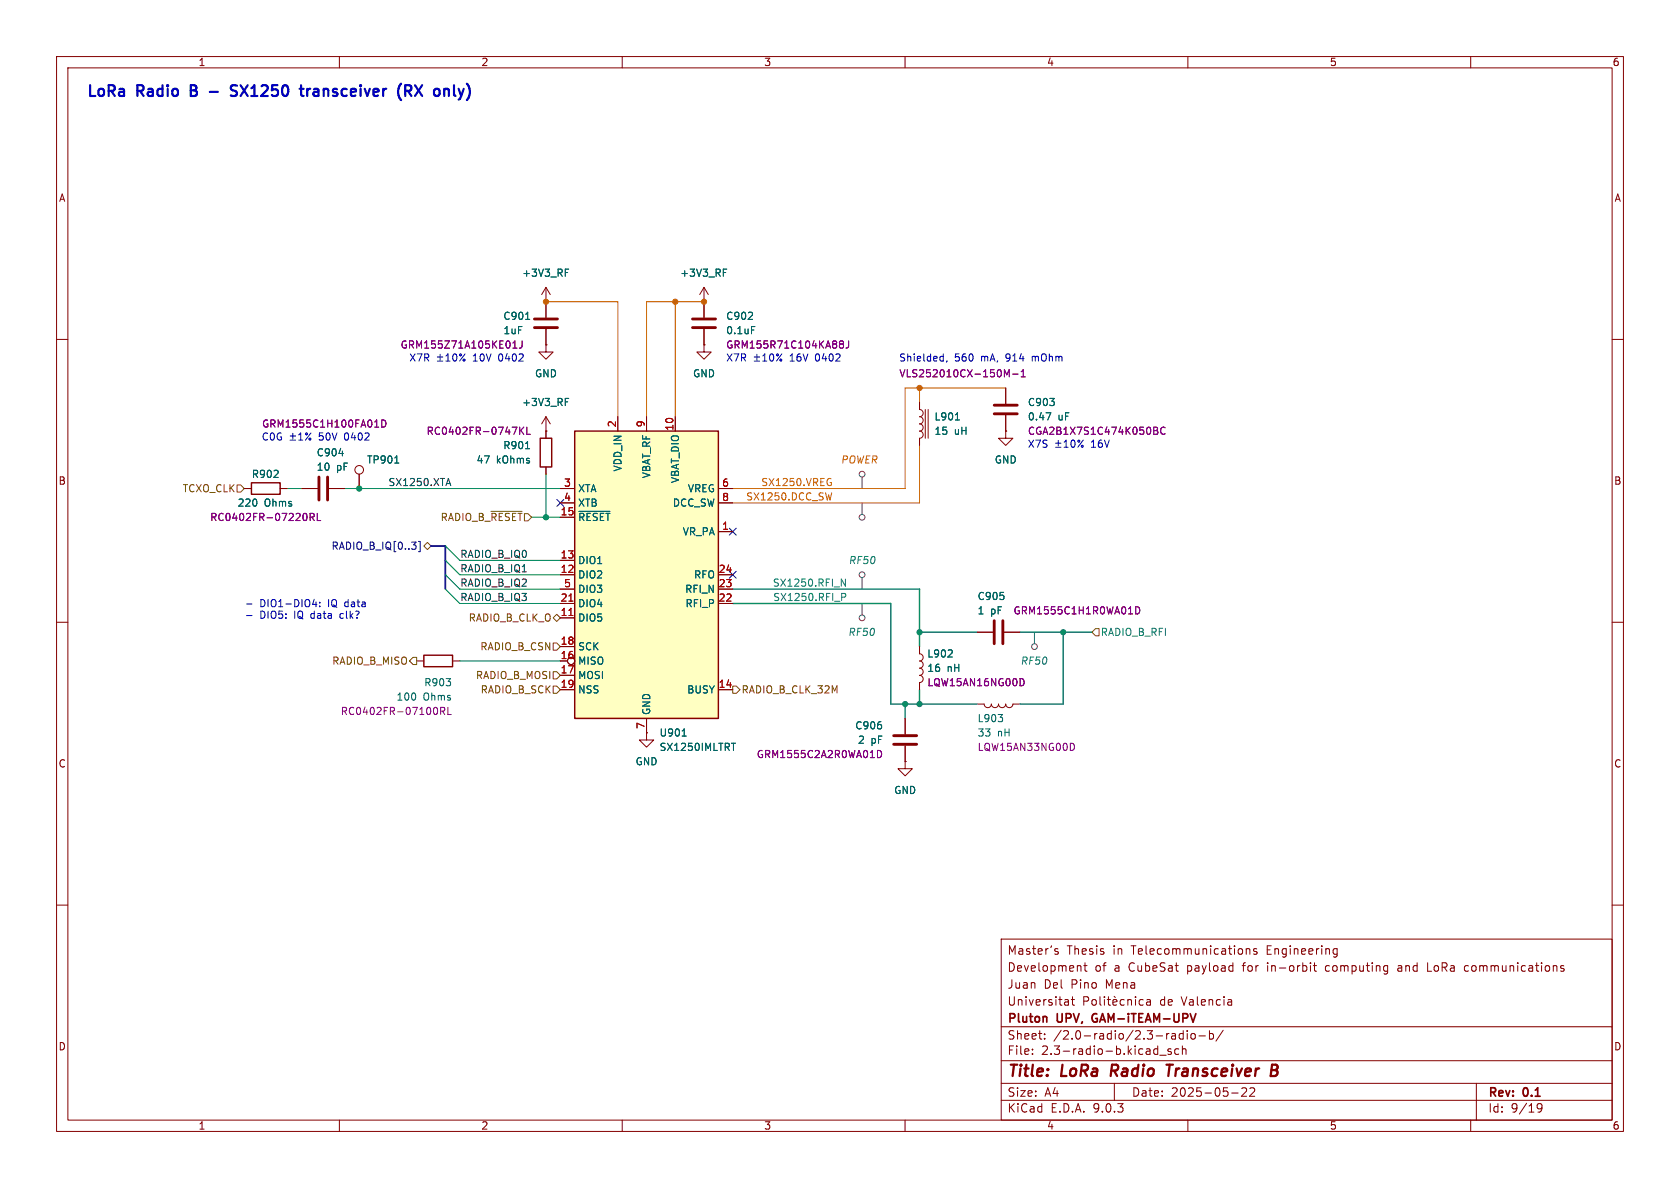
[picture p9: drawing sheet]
(kicad_sch
 (version 20250114)
 (generator "eeschema")
 (generator_version "9.0")
 (paper "A4")
 (title_block
  (title "LoRa Radio Transceiver B")
  (date "2025-05-22")
  (rev "0.1")
  (company "Pluton UPV, GAM-iTEAM-UPV")
  (comment 1 "Universitat Politècnica de Valencia")
  (comment 2 "Juan Del Pino Mena")
  (comment 3 "Development of a CubeSat payload for in-orbit computing and LoRa communications")
  (comment 4 "Master’s Thesis in Telecommunications Engineering"))
 (lib_symbols
  (symbol "Connector:TestPoint"
   (pin_numbers (hide yes))
   (pin_names
    (offset 0.762) (hide yes)) (exclude_from_sim no) (in_bom yes) (on_board yes)
   (property "Reference" "TP" (at 0 6.858 0) (effects (font (size 1.27 1.27))))
   (property "Value" "TestPoint" (at 0 5.08 0) (effects (font (size 1.27 1.27))))
   (property "Footprint" "" (at 5.08 0 0) (effects (font (size 1.27 1.27)) (hide yes)))
   (property "Datasheet" "~" (at 5.08 0 0) (effects (font (size 1.27 1.27)) (hide yes)))
   (property "Description" "test point" (at 0 0 0) (effects (font (size 1.27 1.27)) (hide yes)))
   (symbol "TestPoint_0_1"
    (circle (center 0 3.302) (radius 0.762) (stroke (width 0) (type default)) (fill (type none))))
   (symbol "TestPoint_1_1"
    (pin passive line (at 0 0 90) (length 2.54) (name "1" (effects (font (size 1.27 1.27)))) (number "1" (effects (font (size 1.27 1.27))))))
   (embedded_fonts no))
  (symbol "Device:C"
   (pin_numbers (hide yes))
   (pin_names
    (offset 0.254)) (exclude_from_sim no) (in_bom yes) (on_board yes)
   (property "Reference" "C" (at 0.635 2.54 0) (effects (font (size 1.27 1.27)) (justify left)))
   (property "Value" "C" (at 0.635 -2.54 0) (effects (font (size 1.27 1.27)) (justify left)))
   (property "Footprint" "" (at 0.9652 -3.81 0) (effects (font (size 1.27 1.27)) (hide yes)))
   (property "Datasheet" "~" (at 0 0 0) (effects (font (size 1.27 1.27)) (hide yes)))
   (property "Description" "Unpolarized capacitor" (at 0 0 0) (effects (font (size 1.27 1.27)) (hide yes)))
   (symbol "C_0_1"
    (polyline (pts (xy -2.032 0.762) (xy 2.032 0.762)) (stroke (width 0.508) (type default)) (fill (type none)))
    (polyline (pts (xy -2.032 -0.762) (xy 2.032 -0.762)) (stroke (width 0.508) (type default)) (fill (type none))))
   (symbol "C_1_1"
    (pin passive line (at 0 3.81 270) (length 2.794) (name "~" (effects (font (size 1.27 1.27)))) (number "1" (effects (font (size 1.27 1.27)))))
    (pin passive line (at 0 -3.81 90) (length 2.794) (name "~" (effects (font (size 1.27 1.27)))) (number "2" (effects (font (size 1.27 1.27))))))
   (embedded_fonts no))
  (symbol "Device:L"
   (pin_numbers (hide yes))
   (pin_names
    (offset 1.016) (hide yes)) (exclude_from_sim no) (in_bom yes) (on_board yes)
   (property "Reference" "L" (at -1.27 0 90) (effects (font (size 1.27 1.27))))
   (property "Value" "L" (at 1.905 0 90) (effects (font (size 1.27 1.27))))
   (property "Footprint" "" (at 0 0 0) (effects (font (size 1.27 1.27)) (hide yes)))
   (property "Datasheet" "~" (at 0 0 0) (effects (font (size 1.27 1.27)) (hide yes)))
   (property "Description" "Inductor" (at 0 0 0) (effects (font (size 1.27 1.27)) (hide yes)))
   (symbol "L_0_1"
    (arc (start 0 2.54) (mid 0.6323 1.905) (end 0 1.27) (stroke (width 0) (type default)) (fill (type none)))
    (arc (start 0 1.27) (mid 0.6323 0.635) (end 0 0) (stroke (width 0) (type default)) (fill (type none)))
    (arc (start 0 0) (mid 0.6323 -0.635) (end 0 -1.27) (stroke (width 0) (type default)) (fill (type none)))
    (arc (start 0 -1.27) (mid 0.6323 -1.905) (end 0 -2.54) (stroke (width 0) (type default)) (fill (type none))))
   (symbol "L_1_1"
    (pin passive line (at 0 3.81 270) (length 1.27) (name "1" (effects (font (size 1.27 1.27)))) (number "1" (effects (font (size 1.27 1.27)))))
    (pin passive line (at 0 -3.81 90) (length 1.27) (name "2" (effects (font (size 1.27 1.27)))) (number "2" (effects (font (size 1.27 1.27))))))
   (embedded_fonts no))
  (symbol "Device:L_Iron"
   (pin_numbers (hide yes))
   (pin_names
    (offset 1.016) (hide yes)) (exclude_from_sim no) (in_bom yes) (on_board yes)
   (property "Reference" "L" (at -1.27 0 90) (effects (font (size 1.27 1.27))))
   (property "Value" "L_Iron" (at 2.794 0 90) (effects (font (size 1.27 1.27))))
   (property "Footprint" "" (at 0 0 0) (effects (font (size 1.27 1.27)) (hide yes)))
   (property "Datasheet" "~" (at 0 0 0) (effects (font (size 1.27 1.27)) (hide yes)))
   (property "Description" "Inductor with iron core" (at 0 0 0) (effects (font (size 1.27 1.27)) (hide yes)))
   (symbol "L_Iron_0_1"
    (arc (start 0 2.54) (mid 0.6323 1.905) (end 0 1.27) (stroke (width 0) (type default)) (fill (type none)))
    (arc (start 0 1.27) (mid 0.6323 0.635) (end 0 0) (stroke (width 0) (type default)) (fill (type none)))
    (arc (start 0 0) (mid 0.6323 -0.635) (end 0 -1.27) (stroke (width 0) (type default)) (fill (type none)))
    (arc (start 0 -1.27) (mid 0.6323 -1.905) (end 0 -2.54) (stroke (width 0) (type default)) (fill (type none)))
    (polyline (pts (xy 1.016 2.54) (xy 1.016 -2.54)) (stroke (width 0) (type default)) (fill (type none)))
    (polyline (pts (xy 1.524 -2.54) (xy 1.524 2.54)) (stroke (width 0) (type default)) (fill (type none))))
   (symbol "L_Iron_1_1"
    (pin passive line (at 0 3.81 270) (length 1.27) (name "1" (effects (font (size 1.27 1.27)))) (number "1" (effects (font (size 1.27 1.27)))))
    (pin passive line (at 0 -3.81 90) (length 1.27) (name "2" (effects (font (size 1.27 1.27)))) (number "2" (effects (font (size 1.27 1.27))))))
   (embedded_fonts no))
  (symbol "Device:R"
   (pin_numbers (hide yes))
   (pin_names
    (offset 0)) (exclude_from_sim no) (in_bom yes) (on_board yes)
   (property "Reference" "R" (at 2.032 0 90) (effects (font (size 1.27 1.27))))
   (property "Value" "R" (at 0 0 90) (effects (font (size 1.27 1.27))))
   (property "Footprint" "" (at -1.778 0 90) (effects (font (size 1.27 1.27)) (hide yes)))
   (property "Datasheet" "~" (at 0 0 0) (effects (font (size 1.27 1.27)) (hide yes)))
   (property "Description" "Resistor" (at 0 0 0) (effects (font (size 1.27 1.27)) (hide yes)))
   (symbol "R_0_1"
    (rectangle (start -1.016 -2.54) (end 1.016 2.54) (stroke (width 0.254) (type default)) (fill (type none))))
   (symbol "R_1_1"
    (pin passive line (at 0 3.81 270) (length 1.27) (name "~" (effects (font (size 1.27 1.27)))) (number "1" (effects (font (size 1.27 1.27)))))
    (pin passive line (at 0 -3.81 90) (length 1.27) (name "~" (effects (font (size 1.27 1.27)))) (number "2" (effects (font (size 1.27 1.27))))))
   (embedded_fonts no))
  (symbol "RF_Modems_LoRa:SX1250IMLTRT" (exclude_from_sim no) (in_bom yes) (on_board yes)
   (property "Reference" "U" (at 13.97 24.13 0) (effects (font (size 1.27 1.27)) (justify left)))
   (property "Value" "SX1250IMLTRT" (at 13.97 21.59 0) (effects (font (size 1.27 1.27)) (justify left)))
   (property "Footprint" "Package_DFN_QFN:QFN-24-1EP_4x4mm_P0.5mm_EP2.6x2.6mm_ThermalVias" (at 0 0 0) (effects (font (size 1.27 1.27)) (hide yes)))
   (property "Datasheet" "https://semtech.my.salesforce.com/sfc/p/E0000000JelG/a/2R000000HTAF/wqCYqYPC0Z5rgGvER7_RtmlGeQhc31idv6bvSW4c_FQ" (at 0 0 0) (effects (font (size 1.27 1.27)) (hide yes)))
   (property "Description" "Multi-band, Sub-GHz, RF Front End, LoRa modem" (at 0 0 0) (effects (font (size 1.27 1.27)) (hide yes)))
   (property "PartNumber" "SX1250IMLTRT" (at 0 0 0) (effects (font (size 1.27 1.27))))
   (symbol "SX1250IMLTRT_0_1"
    (rectangle (start -12.7 25.4) (end 12.7 -25.4) (stroke (width 0.254) (type default)) (fill (type background))))
   (symbol "SX1250IMLTRT_1_1"
    (pin bidirectional line (at -15.24 15.24 0) (length 2.54) (name "XTA" (effects (font (size 1.27 1.27)))) (number "3" (effects (font (size 1.27 1.27)))))
    (pin bidirectional line (at -15.24 12.7 0) (length 2.54) (name "XTB" (effects (font (size 1.27 1.27)))) (number "4" (effects (font (size 1.27 1.27)))))
    (pin input line (at -15.24 10.16 0) (length 2.54) (name "~{RESET}" (effects (font (size 1.27 1.27)))) (number "15" (effects (font (size 1.27 1.27)))))
    (pin bidirectional line (at -15.24 2.54 0) (length 2.54) (name "DIO1" (effects (font (size 1.27 1.27)))) (number "13" (effects (font (size 1.27 1.27)))))
    (pin bidirectional line (at -15.24 0 0) (length 2.54) (name "DIO2" (effects (font (size 1.27 1.27)))) (number "12" (effects (font (size 1.27 1.27)))))
    (pin bidirectional line (at -15.24 -2.54 0) (length 2.54) (name "DIO3" (effects (font (size 1.27 1.27)))) (number "5" (effects (font (size 1.27 1.27)))))
    (pin bidirectional line (at -15.24 -5.08 0) (length 2.54) (name "DIO4" (effects (font (size 1.27 1.27)))) (number "21" (effects (font (size 1.27 1.27)))))
    (pin bidirectional line (at -15.24 -7.62 0) (length 2.54) (name "DIO5" (effects (font (size 1.27 1.27)))) (number "11" (effects (font (size 1.27 1.27)))))
    (pin input line (at -15.24 -12.7 0) (length 2.54) (name "SCK" (effects (font (size 1.27 1.27)))) (number "18" (effects (font (size 1.27 1.27)))))
    (pin tri_state inverted (at -15.24 -15.24 0) (length 2.54) (name "MISO" (effects (font (size 1.27 1.27)))) (number "16" (effects (font (size 1.27 1.27)))))
    (pin input line (at -15.24 -17.78 0) (length 2.54) (name "MOSI" (effects (font (size 1.27 1.27)))) (number "17" (effects (font (size 1.27 1.27)))))
    (pin input line (at -15.24 -20.32 0) (length 2.54) (name "NSS" (effects (font (size 1.27 1.27)))) (number "19" (effects (font (size 1.27 1.27)))))
    (pin power_in line (at -5.08 27.94 270) (length 2.54) (name "VDD_IN" (effects (font (size 1.27 1.27)))) (number "2" (effects (font (size 1.27 1.27)))))
    (pin power_in line (at 0 27.94 270) (length 2.54) (name "VBAT_RF" (effects (font (size 1.27 1.27)))) (number "9" (effects (font (size 1.27 1.27)))))
    (pin passive line (at 0 -27.94 90) (length 2.54) (hide yes) (name "GND" (effects (font (size 1.27 1.27)))) (number "20" (effects (font (size 1.27 1.27)))))
    (pin passive line (at 0 -27.94 90) (length 2.54) (hide yes) (name "GND" (effects (font (size 1.27 1.27)))) (number "25" (effects (font (size 1.27 1.27)))))
    (pin passive line (at 0 -27.94 90) (length 2.54) (name "GND" (effects (font (size 1.27 1.27)))) (number "7" (effects (font (size 1.27 1.27)))))
    (pin power_in line (at 5.08 27.94 270) (length 2.54) (name "VBAT_DIO" (effects (font (size 1.27 1.27)))) (number "10" (effects (font (size 1.27 1.27)))))
    (pin power_out line (at 15.24 15.24 180) (length 2.54) (name "VREG" (effects (font (size 1.27 1.27)))) (number "6" (effects (font (size 1.27 1.27)))))
    (pin power_out line (at 15.24 12.7 180) (length 2.54) (name "DCC_SW" (effects (font (size 1.27 1.27)))) (number "8" (effects (font (size 1.27 1.27)))))
    (pin power_out line (at 15.24 7.62 180) (length 2.54) (name "VR_PA" (effects (font (size 1.27 1.27)))) (number "1" (effects (font (size 1.27 1.27)))))
    (pin output line (at 15.24 0 180) (length 2.54) (name "RFO" (effects (font (size 1.27 1.27)))) (number "24" (effects (font (size 1.27 1.27)))))
    (pin input line (at 15.24 -2.54 180) (length 2.54) (name "RFI_N" (effects (font (size 1.27 1.27)))) (number "23" (effects (font (size 1.27 1.27)))))
    (pin input line (at 15.24 -5.08 180) (length 2.54) (name "RFI_P" (effects (font (size 1.27 1.27)))) (number "22" (effects (font (size 1.27 1.27)))))
    (pin output line (at 15.24 -20.32 180) (length 2.54) (name "BUSY" (effects (font (size 1.27 1.27)))) (number "14" (effects (font (size 1.27 1.27))))))
   (embedded_fonts no))
  (symbol "power:+3.3V"
   (power)
   (pin_numbers (hide yes))
   (pin_names
    (offset 0) (hide yes)) (exclude_from_sim no) (in_bom yes) (on_board yes)
   (property "Reference" "#PWR" (at 0 -3.81 0) (effects (font (size 1.27 1.27)) (hide yes)))
   (property "Value" "+3.3V" (at 0 3.556 0) (effects (font (size 1.27 1.27))))
   (property "Footprint" "" (at 0 0 0) (effects (font (size 1.27 1.27)) (hide yes)))
   (property "Datasheet" "" (at 0 0 0) (effects (font (size 1.27 1.27)) (hide yes)))
   (property "Description" "Power symbol creates a global label with name \"+3.3V\"" (at 0 0 0) (effects (font (size 1.27 1.27)) (hide yes)))
   (symbol "+3.3V_0_1"
    (polyline (pts (xy -0.762 1.27) (xy 0 2.54)) (stroke (width 0) (type default)) (fill (type none)))
    (polyline (pts (xy 0 2.54) (xy 0.762 1.27)) (stroke (width 0) (type default)) (fill (type none)))
    (polyline (pts (xy 0 0) (xy 0 2.54)) (stroke (width 0) (type default)) (fill (type none))))
   (symbol "+3.3V_1_1"
    (pin power_in line (at 0 0 90) (length 0) (name "~" (effects (font (size 1.27 1.27)))) (number "1" (effects (font (size 1.27 1.27))))))
   (embedded_fonts no))
  (symbol "power:GND"
   (power)
   (pin_numbers (hide yes))
   (pin_names
    (offset 0) (hide yes)) (exclude_from_sim no) (in_bom yes) (on_board yes)
   (property "Reference" "#PWR" (at 0 -6.35 0) (effects (font (size 1.27 1.27)) (hide yes)))
   (property "Value" "GND" (at 0 -3.81 0) (effects (font (size 1.27 1.27))))
   (property "Footprint" "" (at 0 0 0) (effects (font (size 1.27 1.27)) (hide yes)))
   (property "Datasheet" "" (at 0 0 0) (effects (font (size 1.27 1.27)) (hide yes)))
   (property "Description" "Power symbol creates a global label with name \"GND\" , ground" (at 0 0 0) (effects (font (size 1.27 1.27)) (hide yes)))
   (symbol "GND_0_1"
    (polyline (pts (xy 0 0) (xy 0 -1.27) (xy 1.27 -1.27) (xy 0 -2.54) (xy -1.27 -1.27) (xy 0 -1.27)) (stroke (width 0) (type default)) (fill (type none))))
   (symbol "GND_1_1"
    (pin power_in line (at 0 0 270) (length 0) (name "~" (effects (font (size 1.27 1.27)))) (number "1" (effects (font (size 1.27 1.27))))))
   (embedded_fonts no)))
 (text "- DIO1-DIO4: IQ data\n- DIO5: IQ data clk?"
  (exclude_from_sim no)
  (at 43.18 107.95 0)
  (effects (font (size 1.27 1.27)) (justify left)))
 (text "LoRa Radio B - SX1250 transceiver (RX only)"
  (exclude_from_sim no)
  (at 15.24 15.24 0)
  (effects (font (size 1.905 1.905) (thickness 0.381)
    (bold yes)) (justify left top)))
 (text "X7S ±10% 16V"
  (exclude_from_sim no)
  (at 181.61 78.74 0)
  (effects (font (size 1.27 1.27)) (justify left)))
 (text "C0G ±1% 50V 0402"
  (exclude_from_sim no)
  (at 55.88 77.47 0)
  (effects (font (size 1.27 1.27))))
 (text "Shielded, 560 mA, 914 mOhm "
  (exclude_from_sim no)
  (at 173.99 63.5 0)
  (effects (font (size 1.27 1.27))))
 (text "X7R ±10% 10V 0402"
  (exclude_from_sim no)
  (at 82.55 63.5 0)
  (effects (font (size 1.27 1.27))))
 (text "X7R ±10% 16V 0402"
  (exclude_from_sim no)
  (at 128.27 63.5 0)
  (effects (font (size 1.27 1.27)) (justify left)))
 (junction
  (at 63.5 86.36)
  (diameter 0)
  (color 0 0 0 0))
 (junction
  (at 162.56 68.58)
  (diameter 0)
  (color 0 0 0 0))
 (junction
  (at 160.02 124.46)
  (diameter 0)
  (color 0 0 0 0))
 (junction
  (at 187.96 111.76)
  (diameter 0)
  (color 0 0 0 0))
 (junction
  (at 96.52 53.34)
  (diameter 0)
  (color 0 0 0 0))
 (junction
  (at 162.56 111.76)
  (diameter 0)
  (color 0 0 0 0))
 (junction
  (at 124.46 53.34)
  (diameter 0)
  (color 0 0 0 0))
 (junction
  (at 162.56 124.46)
  (diameter 0)
  (color 0 0 0 0))
 (junction
  (at 119.38 53.34)
  (diameter 0)
  (color 0 0 0 0))
 (junction
  (at 96.52 91.44)
  (diameter 0)
  (color 0 0 0 0))
 (no_connect
  (at 129.54 93.98))
 (no_connect
  (at 99.06 88.9))
 (no_connect
  (at 129.54 101.6))
 (bus_entry
  (at 78.74 101.6)
  (size 2.54 2.54)
  (stroke (width 0) (type default)))
 (bus_entry
  (at 78.74 104.14)
  (size 2.54 2.54)
  (stroke (width 0) (type default)))
 (bus_entry
  (at 78.74 96.52)
  (size 2.54 2.54)
  (stroke (width 0) (type default)))
 (bus_entry
  (at 78.74 99.06)
  (size 2.54 2.54)
  (stroke (width 0) (type default)))
 (bus
  (pts (xy 76.2 96.52) (xy 78.74 96.52))
  (stroke (width 0) (type default)))
 (wire
  (pts (xy 180.34 111.76) (xy 187.96 111.76))
  (stroke (width 0) (type default)))
 (wire
  (pts (xy 119.38 53.34) (xy 124.46 53.34))
  (stroke (width 0) (type default)))
 (wire
  (pts (xy 162.56 121.92) (xy 162.56 124.46))
  (stroke (width 0) (type default)))
 (wire
  (pts (xy 81.28 101.6) (xy 99.06 101.6))
  (stroke (width 0) (type default)))
 (wire
  (pts (xy 162.56 68.58) (xy 162.56 71.12))
  (stroke (width 0) (type default)))
 (wire
  (pts (xy 160.02 124.46) (xy 162.56 124.46))
  (stroke (width 0) (type default)))
 (wire
  (pts (xy 160.02 124.46) (xy 157.48 124.46))
  (stroke (width 0) (type default)))
 (bus
  (pts (xy 78.74 101.6) (xy 78.74 104.14))
  (stroke (width 0) (type default)))
 (wire
  (pts (xy 129.54 86.36) (xy 160.02 86.36))
  (stroke (width 0) (type default)))
 (wire
  (pts (xy 162.56 68.58) (xy 177.8 68.58))
  (stroke (width 0) (type default)))
 (wire
  (pts (xy 81.28 104.14) (xy 99.06 104.14))
  (stroke (width 0) (type default)))
 (wire
  (pts (xy 129.54 104.14) (xy 162.56 104.14))
  (stroke (width 0) (type default)))
 (bus
  (pts (xy 78.74 99.06) (xy 78.74 101.6))
  (stroke (width 0) (type default)))
 (wire
  (pts (xy 99.06 99.06) (xy 81.28 99.06))
  (stroke (width 0) (type default)))
 (wire
  (pts (xy 96.52 83.82) (xy 96.52 91.44))
  (stroke (width 0) (type default)))
 (wire
  (pts (xy 187.96 111.76) (xy 193.04 111.76))
  (stroke (width 0) (type default)))
 (wire
  (pts (xy 114.3 53.34) (xy 114.3 73.66))
  (stroke (width 0) (type default)))
 (wire
  (pts (xy 160.02 68.58) (xy 162.56 68.58))
  (stroke (width 0) (type default)))
 (wire
  (pts (xy 109.22 53.34) (xy 109.22 73.66))
  (stroke (width 0) (type default)))
 (wire
  (pts (xy 63.5 86.36) (xy 99.06 86.36))
  (stroke (width 0) (type default)))
 (wire
  (pts (xy 160.02 86.36) (xy 160.02 68.58))
  (stroke (width 0) (type default)))
 (bus
  (pts (xy 78.74 96.52) (xy 78.74 99.06))
  (stroke (width 0) (type default)))
 (wire
  (pts (xy 162.56 124.46) (xy 172.72 124.46))
  (stroke (width 0) (type default)))
 (wire
  (pts (xy 160.02 124.46) (xy 160.02 127))
  (stroke (width 0) (type default)))
 (wire
  (pts (xy 172.72 111.76) (xy 162.56 111.76))
  (stroke (width 0) (type default)))
 (wire
  (pts (xy 180.34 124.46) (xy 187.96 124.46))
  (stroke (width 0) (type default)))
 (wire
  (pts (xy 162.56 111.76) (xy 162.56 114.3))
  (stroke (width 0) (type default)))
 (wire
  (pts (xy 162.56 78.74) (xy 162.56 88.9))
  (stroke (width 0) (type default)))
 (wire
  (pts (xy 96.52 91.44) (xy 99.06 91.44))
  (stroke (width 0) (type default)))
 (wire
  (pts (xy 157.48 106.68) (xy 157.48 124.46))
  (stroke (width 0) (type default)))
 (wire
  (pts (xy 81.28 116.84) (xy 99.06 116.84))
  (stroke (width 0) (type default)))
 (wire
  (pts (xy 162.56 104.14) (xy 162.56 111.76))
  (stroke (width 0) (type default)))
 (wire
  (pts (xy 129.54 106.68) (xy 157.48 106.68))
  (stroke (width 0) (type default)))
 (wire
  (pts (xy 187.96 111.76) (xy 187.96 124.46))
  (stroke (width 0) (type default)))
 (wire
  (pts (xy 114.3 53.34) (xy 119.38 53.34))
  (stroke (width 0) (type default)))
 (wire
  (pts (xy 129.54 88.9) (xy 162.56 88.9))
  (stroke (width 0) (type default)))
 (wire
  (pts (xy 93.98 91.44) (xy 96.52 91.44))
  (stroke (width 0) (type default)))
 (wire
  (pts (xy 81.28 106.68) (xy 99.06 106.68))
  (stroke (width 0) (type default)))
 (wire
  (pts (xy 60.96 86.36) (xy 63.5 86.36))
  (stroke (width 0) (type default)))
 (wire
  (pts (xy 119.38 53.34) (xy 119.38 73.66))
  (stroke (width 0) (type default)))
 (wire
  (pts (xy 53.34 86.36) (xy 50.8 86.36))
  (stroke (width 0) (type default)))
 (wire
  (pts (xy 96.52 53.34) (xy 109.22 53.34))
  (stroke (width 0) (type default)))
 (label "RADIO_B_IQ3"
  (at 81.28 106.68 0)
  (effects (font (size 1.27 1.27)) (justify left bottom)))
 (label "SX1250.RFI_P"
  (at 149.86 106.68 180)
  (effects (font (size 1.27 1.27)) (justify right bottom)))
 (label "RADIO_B_IQ1"
  (at 81.28 101.6 0)
  (effects (font (size 1.27 1.27)) (justify left bottom)))
 (label "SX1250.RFI_N"
  (at 149.86 104.14 180)
  (effects (font (size 1.27 1.27)) (justify right bottom)))
 (label "SX1250.XTA"
  (at 68.58 86.36 0)
  (effects (font (size 1.27 1.27)) (justify left bottom)))
 (label "RADIO_B_IQ2"
  (at 81.28 104.14 0)
  (effects (font (size 1.27 1.27)) (justify left bottom)))
 (label "SX1250.DCC_SW"
  (at 147.32 88.9 180)
  (effects (font (size 1.27 1.27)) (justify right bottom)))
 (label "RADIO_B_IQ0"
  (at 81.28 99.06 0)
  (effects (font (size 1.27 1.27)) (justify left bottom)))
 (label "SX1250.VREG"
  (at 147.32 86.36 180)
  (effects (font (size 1.27 1.27)) (justify right bottom)))
 (hierarchical_label "RADIO_B_IQ[0..3]"
  (shape bidirectional)
  (at 76.2 96.52 180)
  (effects (font (size 1.27 1.27)) (justify right)))
 (hierarchical_label "TCXO_CLK"
  (shape input)
  (at 43.18 86.36 180)
  (effects (font (size 1.27 1.27)) (justify right)))
 (hierarchical_label "RADIO_B_MOSI"
  (shape input)
  (at 99.06 119.38 180)
  (effects (font (size 1.27 1.27)) (justify right)))
 (hierarchical_label "RADIO_B_CLK_O"
  (shape bidirectional)
  (at 99.06 109.22 180)
  (effects (font (size 1.27 1.27)) (justify right)))
 (hierarchical_label "RADIO_B_MISO"
  (shape output)
  (at 73.66 116.84 180)
  (effects (font (size 1.27 1.27)) (justify right)))
 (hierarchical_label "RADIO_B_RFI"
  (shape input)
  (at 193.04 111.76 0)
  (effects (font (size 1.27 1.27)) (justify left)))
 (hierarchical_label "RADIO_B_~{RESET}"
  (shape input)
  (at 93.98 91.44 180)
  (effects (font (size 1.27 1.27)) (justify right)))
 (hierarchical_label "RADIO_B_CLK_32M"
  (shape output)
  (at 129.54 121.92 0)
  (effects (font (size 1.27 1.27)) (justify left)))
 (hierarchical_label "RADIO_B_CSN"
  (shape input)
  (at 99.06 114.3 180)
  (effects (font (size 1.27 1.27)) (justify right)))
 (hierarchical_label "RADIO_B_SCK"
  (shape input)
  (at 99.06 121.92 180)
  (effects (font (size 1.27 1.27)) (justify right)))
 (netclass_flag ""
  (length 2.54)
  (shape round)
  (at 152.4 104.14 0)
  (effects (font (size 1.27 1.27)) (justify left bottom))
  (property "Netclass" "RF50" (at 154.94 99.06 0) (effects (font (size 1.27 1.27)
    (italic yes)) (justify right))))
 (netclass_flag ""
  (length 2.54)
  (shape round)
  (at 152.4 88.9 180)
  (effects (font (size 1.27 1.27)) (justify right bottom))
  (property "Netclass" "POWER" (at 149.86 91.44 0) (effects (font (size 1.27 1.27)
    (italic yes)) (justify right) (hide yes))))
 (netclass_flag ""
  (length 2.54)
  (shape round)
  (at 182.88 111.76 180)
  (effects (font (size 1.27 1.27)) (justify right bottom))
  (property "Netclass" "RF50" (at 180.34 116.84 0) (effects (font (size 1.27 1.27)
    (italic yes)) (justify left))))
 (netclass_flag ""
  (length 2.54)
  (shape round)
  (at 152.4 106.68 180)
  (effects (font (size 1.27 1.27)) (justify right bottom))
  (property "Netclass" "RF50" (at 149.86 111.76 0) (effects (font (size 1.27 1.27)
    (italic yes)) (justify left))))
 (netclass_flag ""
  (length 2.54)
  (shape round)
  (at 152.4 86.36 0)
  (effects (font (size 1.27 1.27)) (justify left bottom))
  (property "Netclass" "POWER" (at 148.59 81.28 0) (effects (font (size 1.27 1.27)
    (italic yes)) (justify left))))
 (symbol
  (lib_id "power:GND")
  (at 96.52 60.96 0)
  (unit 1)
  (exclude_from_sim no)
  (in_bom yes)
  (on_board yes)
  (dnp no)
  (fields_autoplaced yes)
  (property "Reference" "#PWR0903" (at 96.52 67.31 0) (effects (font (size 1.27 1.27)) (hide yes)))
  (property "Value" "GND" (at 96.52 66.04 0) (effects (font (size 1.27 1.27))))
  (property "Footprint" "" (at 96.52 60.96 0) (effects (font (size 1.27 1.27)) (hide yes)))
  (property "Datasheet" "" (at 96.52 60.96 0) (effects (font (size 1.27 1.27)) (hide yes)))
  (property "Description" "Power symbol creates a global label with name \"GND\" , ground" (at 96.52 60.96 0) (effects (font (size 1.27 1.27)) (hide yes)))
  (pin "1"))
 (symbol
  (lib_id "Device:L_Iron")
  (at 162.56 74.93 0)
  (unit 1)
  (exclude_from_sim no)
  (in_bom yes)
  (on_board yes)
  (dnp no)
  (property "Reference" "L901" (at 165.1 73.6599 0) (effects (font (size 1.27 1.27)) (justify left)))
  (property "Value" "15 uH" (at 165.1 76.1999 0) (effects (font (size 1.27 1.27)) (justify left)))
  (property "Footprint" "Inductor_SMD:L_1008_2520Metric" (at 162.56 74.93 0) (effects (font (size 1.27 1.27)) (hide yes)))
  (property "Datasheet" "~" (at 162.56 74.93 0) (effects (font (size 1.27 1.27)) (hide yes)))
  (property "Description" "Inductor with iron core" (at 162.56 74.93 0) (effects (font (size 1.27 1.27)) (hide yes)))
  (property "PartNumber" "VLS252010CX-150M-1" (at 181.61 66.04 0) (effects (font (size 1.27 1.27)) (justify right)))
  (pin "2")
  (pin "1"))
 (symbol
  (lib_id "Device:C")
  (at 124.46 57.15 180)
  (unit 1)
  (exclude_from_sim no)
  (in_bom yes)
  (on_board yes)
  (dnp no)
  (property "Reference" "C902" (at 128.27 55.88 0) (effects (font (size 1.27 1.27)) (justify right)))
  (property "Value" "0.1uF" (at 128.27 58.42 0) (effects (font (size 1.27 1.27)) (justify right)))
  (property "Footprint" "Capacitor_SMD:C_0402_1005Metric" (at 123.4948 53.34 0) (effects (font (size 1.27 1.27)) (hide yes)))
  (property "Datasheet" "~" (at 124.46 57.15 0) (effects (font (size 1.27 1.27)) (hide yes)))
  (property "Description" "Unpolarized capacitor" (at 124.46 57.15 0) (effects (font (size 1.27 1.27)) (hide yes)))
  (property "PartNumber" "GRM155R71C104KA88J" (at 128.27 60.96 0) (effects (font (size 1.27 1.27)) (justify right)))
  (pin "2")
  (pin "1"))
 (symbol
  (lib_id "power:+3.3V")
  (at 96.52 76.2 0)
  (unit 1)
  (exclude_from_sim no)
  (in_bom yes)
  (on_board yes)
  (dnp no)
  (fields_autoplaced yes)
  (property "Reference" "#PWR0905" (at 96.52 80.01 0) (effects (font (size 1.27 1.27)) (hide yes)))
  (property "Value" "+3V3_RF" (at 96.52 71.12 0) (do_not_autoplace yes) (effects (font (size 1.27 1.27))))
  (property "Footprint" "" (at 96.52 76.2 0) (effects (font (size 1.27 1.27)) (hide yes)))
  (property "Datasheet" "" (at 96.52 76.2 0) (effects (font (size 1.27 1.27)) (hide yes)))
  (property "Description" "Power symbol creates a global label with name \"+3.3V\"" (at 96.52 76.2 0) (effects (font (size 1.27 1.27)) (hide yes)))
  (property "PartNumber" "" (at 96.52 76.2 0) (effects (font (size 1.27 1.27))))
  (pin "1"))
 (symbol
  (lib_id "power:+3.3V")
  (at 96.52 53.34 0)
  (unit 1)
  (exclude_from_sim no)
  (in_bom yes)
  (on_board yes)
  (dnp no)
  (fields_autoplaced yes)
  (property "Reference" "#PWR0901" (at 96.52 57.15 0) (effects (font (size 1.27 1.27)) (hide yes)))
  (property "Value" "+3V3_RF" (at 96.52 48.26 0) (do_not_autoplace yes) (effects (font (size 1.27 1.27))))
  (property "Footprint" "" (at 96.52 53.34 0) (effects (font (size 1.27 1.27)) (hide yes)))
  (property "Datasheet" "" (at 96.52 53.34 0) (effects (font (size 1.27 1.27)) (hide yes)))
  (property "Description" "Power symbol creates a global label with name \"+3.3V\"" (at 96.52 53.34 0) (effects (font (size 1.27 1.27)) (hide yes)))
  (property "PartNumber" "" (at 96.52 53.34 0) (effects (font (size 1.27 1.27))))
  (pin "1"))
 (symbol
  (lib_id "power:+3.3V")
  (at 124.46 53.34 0)
  (unit 1)
  (exclude_from_sim no)
  (in_bom yes)
  (on_board yes)
  (dnp no)
  (fields_autoplaced yes)
  (property "Reference" "#PWR0902" (at 124.46 57.15 0) (effects (font (size 1.27 1.27)) (hide yes)))
  (property "Value" "+3V3_RF" (at 124.46 48.26 0) (do_not_autoplace yes) (effects (font (size 1.27 1.27))))
  (property "Footprint" "" (at 124.46 53.34 0) (effects (font (size 1.27 1.27)) (hide yes)))
  (property "Datasheet" "" (at 124.46 53.34 0) (effects (font (size 1.27 1.27)) (hide yes)))
  (property "Description" "Power symbol creates a global label with name \"+3.3V\"" (at 124.46 53.34 0) (effects (font (size 1.27 1.27)) (hide yes)))
  (property "PartNumber" "" (at 124.46 53.34 0) (effects (font (size 1.27 1.27))))
  (pin "1"))
 (symbol
  (lib_id "Device:C")
  (at 96.52 57.15 0)
  (mirror x)
  (unit 1)
  (exclude_from_sim no)
  (in_bom yes)
  (on_board yes)
  (dnp no)
  (property "Reference" "C901" (at 91.44 55.88 0) (effects (font (size 1.27 1.27))))
  (property "Value" "1uF" (at 88.9 58.42 0) (effects (font (size 1.27 1.27)) (justify left)))
  (property "Footprint" "Capacitor_SMD:C_0402_1005Metric" (at 97.4852 53.34 0) (effects (font (size 1.27 1.27)) (hide yes)))
  (property "Datasheet" "~" (at 96.52 57.15 0) (effects (font (size 1.27 1.27)) (hide yes)))
  (property "Description" "Unpolarized capacitor" (at 96.52 57.15 0) (effects (font (size 1.27 1.27)) (hide yes)))
  (property "PartNumber" "GRM155Z71A105KE01J" (at 92.71 60.96 0) (effects (font (size 1.27 1.27)) (justify right)))
  (pin "2")
  (pin "1"))
 (symbol
  (lib_id "Device:R")
  (at 46.99 86.36 270)
  (unit 1)
  (exclude_from_sim no)
  (in_bom yes)
  (on_board yes)
  (dnp no)
  (property "Reference" "R902" (at 49.53 83.82 90) (effects (font (size 1.27 1.27)) (justify right)))
  (property "Value" "220 Ohms" (at 41.91 88.9 90) (effects (font (size 1.27 1.27)) (justify left)))
  (property "Footprint" "Resistor_SMD:R_0402_1005Metric" (at 46.99 84.582 90) (effects (font (size 1.27 1.27)) (hide yes)))
  (property "Datasheet" "~" (at 46.99 86.36 0) (effects (font (size 1.27 1.27)) (hide yes)))
  (property "Description" "Resistor" (at 46.99 86.36 0) (effects (font (size 1.27 1.27)) (hide yes)))
  (property "PartNumber" "RC0402FR-07220RL" (at 46.99 91.44 90) (effects (font (size 1.27 1.27))))
  (pin "2")
  (pin "1"))
 (symbol
  (lib_id "Device:R")
  (at 77.47 116.84 270)
  (mirror x)
  (unit 1)
  (exclude_from_sim no)
  (in_bom yes)
  (on_board yes)
  (dnp no)
  (property "Reference" "R903" (at 80.01 120.65 90) (effects (font (size 1.27 1.27)) (justify right)))
  (property "Value" "100 Ohms" (at 80.01 123.19 90) (effects (font (size 1.27 1.27)) (justify right)))
  (property "Footprint" "Resistor_SMD:R_0402_1005Metric" (at 77.47 118.618 90) (effects (font (size 1.27 1.27)) (hide yes)))
  (property "Datasheet" "~" (at 77.47 116.84 0) (effects (font (size 1.27 1.27)) (hide yes)))
  (property "Description" "Resistor" (at 77.47 116.84 0) (effects (font (size 1.27 1.27)) (hide yes)))
  (property "PartNumber" "RC0402FR-07100RL" (at 80.01 125.73 90) (effects (font (size 1.27 1.27)) (justify right)))
  (pin "2")
  (pin "1"))
 (symbol
  (lib_id "Device:C")
  (at 176.53 111.76 270)
  (unit 1)
  (exclude_from_sim no)
  (in_bom yes)
  (on_board yes)
  (dnp no)
  (property "Reference" "C905" (at 172.72 105.41 90) (effects (font (size 1.27 1.27)) (justify left)))
  (property "Value" "1 pF" (at 172.72 107.95 90) (effects (font (size 1.27 1.27)) (justify left)))
  (property "Footprint" "Capacitor_SMD:C_0402_1005Metric" (at 172.72 112.7252 0) (effects (font (size 1.27 1.27)) (hide yes)))
  (property "Datasheet" "~" (at 176.53 111.76 0) (effects (font (size 1.27 1.27)) (hide yes)))
  (property "Description" "Unpolarized capacitor" (at 176.53 111.76 0) (effects (font (size 1.27 1.27)) (hide yes)))
  (property "PartNumber" "GRM1555C1H1R0WA01D" (at 179.07 107.95 90) (effects (font (size 1.27 1.27)) (justify left)))
  (pin "2")
  (pin "1"))
 (symbol
  (lib_id "Device:R")
  (at 96.52 80.01 0)
  (unit 1)
  (exclude_from_sim no)
  (in_bom yes)
  (on_board yes)
  (dnp no)
  (property "Reference" "R901" (at 93.98 78.74 0) (effects (font (size 1.27 1.27)) (justify right)))
  (property "Value" "47 kOhms" (at 93.98 81.28 0) (effects (font (size 1.27 1.27)) (justify right)))
  (property "Footprint" "Resistor_SMD:R_0402_1005Metric" (at 94.742 80.01 90) (effects (font (size 1.27 1.27)) (hide yes)))
  (property "Datasheet" "~" (at 96.52 80.01 0) (effects (font (size 1.27 1.27)) (hide yes)))
  (property "Description" "Resistor" (at 96.52 80.01 0) (effects (font (size 1.27 1.27)) (hide yes)))
  (property "PartNumber" "RC0402FR-0747KL" (at 93.98 76.2 0) (effects (font (size 1.27 1.27)) (justify right)))
  (pin "2")
  (pin "1"))
 (symbol
  (lib_id "Device:L")
  (at 176.53 124.46 270)
  (unit 1)
  (exclude_from_sim no)
  (in_bom yes)
  (on_board yes)
  (dnp no)
  (property "Reference" "L903" (at 172.72 127 90) (effects (font (size 1.27 1.27)) (justify left)))
  (property "Value" "33 nH" (at 172.72 129.54 90) (effects (font (size 1.27 1.27)) (justify left)))
  (property "Footprint" "Inductor_SMD:L_0402_1005Metric" (at 176.53 124.46 0) (effects (font (size 1.27 1.27)) (hide yes)))
  (property "Datasheet" "~" (at 176.53 124.46 0) (effects (font (size 1.27 1.27)) (hide yes)))
  (property "Description" "Inductor" (at 176.53 124.46 0) (effects (font (size 1.27 1.27)) (hide yes)))
  (property "PartNumber" "LQW15AN33NG00D" (at 172.72 132.08 90) (effects (font (size 1.27 1.27)) (justify left)))
  (pin "1")
  (pin "2"))
 (symbol
  (lib_id "Device:C")
  (at 57.15 86.36 90)
  (unit 1)
  (exclude_from_sim no)
  (in_bom yes)
  (on_board yes)
  (dnp no)
  (property "Reference" "C904" (at 55.88 80.01 90) (effects (font (size 1.27 1.27)) (justify right)))
  (property "Value" "10 pF" (at 55.88 82.55 90) (effects (font (size 1.27 1.27)) (justify right)))
  (property "Footprint" "Capacitor_SMD:C_0402_1005Metric" (at 60.96 85.3948 0) (effects (font (size 1.27 1.27)) (hide yes)))
  (property "Datasheet" "~" (at 57.15 86.36 0) (effects (font (size 1.27 1.27)) (hide yes)))
  (property "Description" "Unpolarized capacitor" (at 57.15 86.36 0) (effects (font (size 1.27 1.27)) (hide yes)))
  (property "PartNumber" "GRM1555C1H100FA01D" (at 68.58 74.93 90) (effects (font (size 1.27 1.27)) (justify left)))
  (pin "2")
  (pin "1"))
 (symbol
  (lib_id "power:GND")
  (at 114.3 129.54 0)
  (unit 1)
  (exclude_from_sim no)
  (in_bom yes)
  (on_board yes)
  (dnp no)
  (fields_autoplaced yes)
  (property "Reference" "#PWR0907" (at 114.3 135.89 0) (effects (font (size 1.27 1.27)) (hide yes)))
  (property "Value" "GND" (at 114.3 134.62 0) (effects (font (size 1.27 1.27))))
  (property "Footprint" "" (at 114.3 129.54 0) (effects (font (size 1.27 1.27)) (hide yes)))
  (property "Datasheet" "" (at 114.3 129.54 0) (effects (font (size 1.27 1.27)) (hide yes)))
  (property "Description" "Power symbol creates a global label with name \"GND\" , ground" (at 114.3 129.54 0) (effects (font (size 1.27 1.27)) (hide yes)))
  (pin "1"))
 (symbol
  (lib_id "power:GND")
  (at 177.8 76.2 0)
  (unit 1)
  (exclude_from_sim no)
  (in_bom yes)
  (on_board yes)
  (dnp no)
  (fields_autoplaced yes)
  (property "Reference" "#PWR0906" (at 177.8 82.55 0) (effects (font (size 1.27 1.27)) (hide yes)))
  (property "Value" "GND" (at 177.8 81.28 0) (effects (font (size 1.27 1.27))))
  (property "Footprint" "" (at 177.8 76.2 0) (effects (font (size 1.27 1.27)) (hide yes)))
  (property "Datasheet" "" (at 177.8 76.2 0) (effects (font (size 1.27 1.27)) (hide yes)))
  (property "Description" "Power symbol creates a global label with name \"GND\" , ground" (at 177.8 76.2 0) (effects (font (size 1.27 1.27)) (hide yes)))
  (pin "1"))
 (symbol
  (lib_id "Device:C")
  (at 177.8 72.39 180)
  (unit 1)
  (exclude_from_sim no)
  (in_bom yes)
  (on_board yes)
  (dnp no)
  (property "Reference" "C903" (at 181.61 71.1199 0) (effects (font (size 1.27 1.27)) (justify right)))
  (property "Value" "0.47 uF" (at 181.61 73.6599 0) (effects (font (size 1.27 1.27)) (justify right)))
  (property "Footprint" "Capacitor_SMD:C_0402_1005Metric" (at 176.8348 68.58 0) (effects (font (size 1.27 1.27)) (hide yes)))
  (property "Datasheet" "~" (at 177.8 72.39 0) (effects (font (size 1.27 1.27)) (hide yes)))
  (property "Description" "Unpolarized capacitor" (at 177.8 72.39 0) (effects (font (size 1.27 1.27)) (hide yes)))
  (property "PartNumber" "CGA2B1X7S1C474K050BC" (at 181.61 76.2 0) (effects (font (size 1.27 1.27)) (justify right)))
  (pin "2")
  (pin "1"))
 (symbol
  (lib_id "Device:L")
  (at 162.56 118.11 0)
  (unit 1)
  (exclude_from_sim no)
  (in_bom yes)
  (on_board yes)
  (dnp no)
  (property "Reference" "L902" (at 163.83 115.57 0) (effects (font (size 1.27 1.27)) (justify left)))
  (property "Value" "16 nH" (at 163.83 118.11 0) (effects (font (size 1.27 1.27)) (justify left)))
  (property "Footprint" "Inductor_SMD:L_0402_1005Metric" (at 162.56 118.11 0) (effects (font (size 1.27 1.27)) (hide yes)))
  (property "Datasheet" "~" (at 162.56 118.11 0) (effects (font (size 1.27 1.27)) (hide yes)))
  (property "Description" "Inductor" (at 162.56 118.11 0) (effects (font (size 1.27 1.27)) (hide yes)))
  (property "PartNumber" "LQW15AN16NG00D" (at 163.83 120.6501 0) (effects (font (size 1.27 1.27)) (justify left)))
  (pin "1")
  (pin "2"))
 (symbol
  (lib_id "Connector:TestPoint")
  (at 63.5 86.36 0)
  (unit 1)
  (exclude_from_sim no)
  (in_bom yes)
  (on_board yes)
  (dnp no)
  (property "Reference" "TP901" (at 64.77 81.28 0) (effects (font (size 1.27 1.27)) (justify left)))
  (property "Value" "TestPoint" (at 66.04 84.3279 0) (effects (font (size 1.27 1.27)) (justify left) (hide yes)))
  (property "Footprint" "TestPoint:TestPoint_Pad_D1.0mm" (at 68.58 86.36 0) (effects (font (size 1.27 1.27)) (hide yes)))
  (property "Datasheet" "~" (at 68.58 86.36 0) (effects (font (size 1.27 1.27)) (hide yes)))
  (property "Description" "test point" (at 63.5 86.36 0) (effects (font (size 1.27 1.27)) (hide yes)))
  (property "PartNumber" "" (at 63.5 86.36 0) (effects (font (size 1.27 1.27)) (hide yes)))
  (pin "1"))
 (symbol
  (lib_id "Device:C")
  (at 160.02 130.81 0)
  (unit 1)
  (exclude_from_sim no)
  (in_bom yes)
  (on_board yes)
  (dnp no)
  (property "Reference" "C906" (at 156.21 128.27 0) (effects (font (size 1.27 1.27)) (justify right)))
  (property "Value" "2 pF" (at 156.21 130.81 0) (effects (font (size 1.27 1.27)) (justify right)))
  (property "Footprint" "Capacitor_SMD:C_0402_1005Metric" (at 160.9852 134.62 0) (effects (font (size 1.27 1.27)) (hide yes)))
  (property "Datasheet" "~" (at 160.02 130.81 0) (effects (font (size 1.27 1.27)) (hide yes)))
  (property "Description" "Unpolarized capacitor" (at 160.02 130.81 0) (effects (font (size 1.27 1.27)) (hide yes)))
  (property "PartNumber" "GRM1555C2A2R0WA01D" (at 156.21 133.35 0) (effects (font (size 1.27 1.27)) (justify right)))
  (pin "2")
  (pin "1"))
 (symbol
  (lib_id "RF_Modems_LoRa:SX1250IMLTRT")
  (at 114.3 101.6 0)
  (unit 1)
  (exclude_from_sim no)
  (in_bom yes)
  (on_board yes)
  (dnp no)
  (fields_autoplaced yes)
  (property "Reference" "U901" (at 116.4941 129.54 0) (effects (font (size 1.27 1.27)) (justify left)))
  (property "Value" "SX1250IMLTRT" (at 116.4941 132.08 0) (effects (font (size 1.27 1.27)) (justify left)))
  (property "Footprint" "Package_DFN_QFN:QFN-24-1EP_4x4mm_P0.5mm_EP2.6x2.6mm_ThermalVias" (at 114.3 101.6 0) (effects (font (size 1.27 1.27)) (hide yes)))
  (property "Datasheet" "https://semtech.my.salesforce.com/sfc/p/E0000000JelG/a/2R000000HTAF/wqCYqYPC0Z5rgGvER7_RtmlGeQhc31idv6bvSW4c_FQ" (at 114.3 101.6 0) (effects (font (size 1.27 1.27)) (hide yes)))
  (property "Description" "Multi-band, Sub-GHz, RF Front End, LoRa modem" (at 114.3 101.6 0) (effects (font (size 1.27 1.27)) (hide yes)))
  (property "PartNumber" "SX1250IMLTRT" (at 116.4941 134.62 0) (effects (font (size 1.27 1.27)) (justify left) (hide yes)))
  (pin "9")
  (pin "6")
  (pin "10")
  (pin "23")
  (pin "1")
  (pin "22")
  (pin "8")
  (pin "15")
  (pin "13")
  (pin "2")
  (pin "12")
  (pin "25")
  (pin "16")
  (pin "11")
  (pin "24")
  (pin "19")
  (pin "17")
  (pin "20")
  (pin "18")
  (pin "3")
  (pin "5")
  (pin "4")
  (pin "7")
  (pin "14")
  (pin "21"))
 (symbol
  (lib_id "power:GND")
  (at 160.02 134.62 0)
  (unit 1)
  (exclude_from_sim no)
  (in_bom yes)
  (on_board yes)
  (dnp no)
  (fields_autoplaced yes)
  (property "Reference" "#PWR0908" (at 160.02 140.97 0) (effects (font (size 1.27 1.27)) (hide yes)))
  (property "Value" "GND" (at 160.02 139.7 0) (effects (font (size 1.27 1.27))))
  (property "Footprint" "" (at 160.02 134.62 0) (effects (font (size 1.27 1.27)) (hide yes)))
  (property "Datasheet" "" (at 160.02 134.62 0) (effects (font (size 1.27 1.27)) (hide yes)))
  (property "Description" "Power symbol creates a global label with name \"GND\" , ground" (at 160.02 134.62 0) (effects (font (size 1.27 1.27)) (hide yes)))
  (pin "1"))
 (symbol
  (lib_id "power:GND")
  (at 124.46 60.96 0)
  (unit 1)
  (exclude_from_sim no)
  (in_bom yes)
  (on_board yes)
  (dnp no)
  (fields_autoplaced yes)
  (property "Reference" "#PWR0904" (at 124.46 67.31 0) (effects (font (size 1.27 1.27)) (hide yes)))
  (property "Value" "GND" (at 124.46 66.04 0) (effects (font (size 1.27 1.27))))
  (property "Footprint" "" (at 124.46 60.96 0) (effects (font (size 1.27 1.27)) (hide yes)))
  (property "Datasheet" "" (at 124.46 60.96 0) (effects (font (size 1.27 1.27)) (hide yes)))
  (property "Description" "Power symbol creates a global label with name \"GND\" , ground" (at 124.46 60.96 0) (effects (font (size 1.27 1.27)) (hide yes)))
  (pin "1")))
